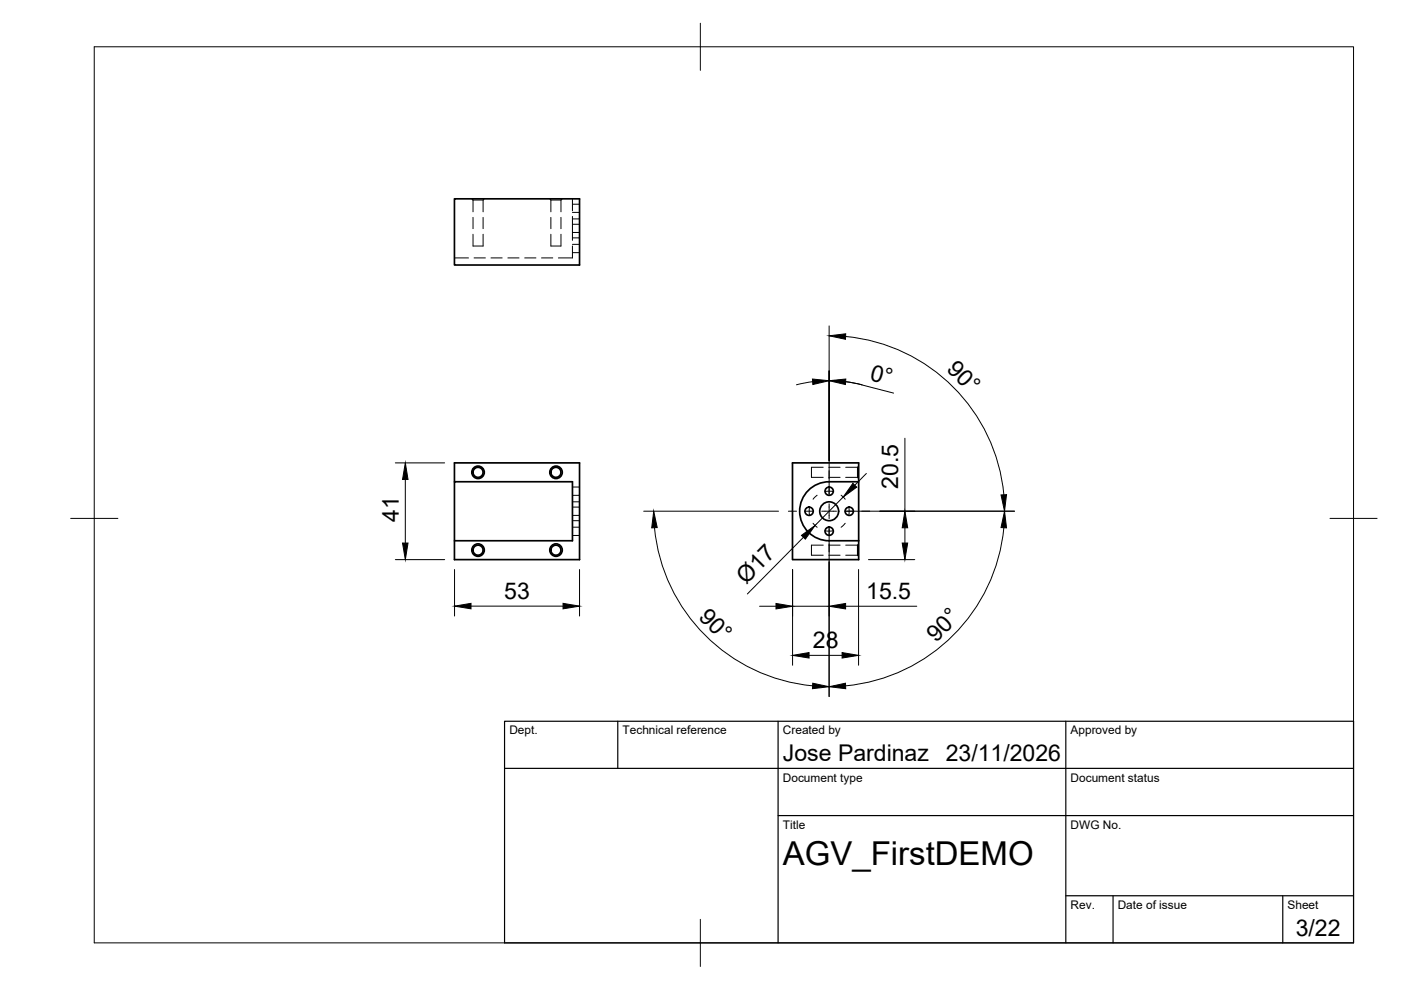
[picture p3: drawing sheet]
<svg xmlns="http://www.w3.org/2000/svg" width="297mm" height="210mm" viewBox="0 0 297 210" stroke-linecap="round" stroke-linejoin="round" font-family="sans-serif">
<!-- layer: Visible -->
<g fill="none" stroke="#000" stroke-width=".36">
<path d="M96.4 42.2h26.5v14h-26.5zM96.4 102.1h25v12.6h-25zM96.4 102.1v-4h26.5v20.6h-26.5v-4M175.8 102.1h6.3v12.6M175.8 114.7h6.3M175.8 102.1a6.3 6.3 0 0 0-6.3 6.3 6.3 6.3 0 0 0 6.3 6.3M182.1 102.1v-4h-14.1v20.6h14.1v-4"/>
<circle cx="101.3" cy="100.2" r="1.06"/>
<circle cx="101.4" cy="116.7" r="1.07"/>
<circle cx="101.4" cy="116.6" r="1.32"/>
<circle cx="101.4" cy="100.1" r="1.32"/>
<circle cx="117.9" cy="100.2" r="1.06"/>
<circle cx="117.9" cy="116.7" r="1.07"/>
<circle cx="117.9" cy="100.1" r="1.32"/>
<circle cx="117.9" cy="116.6" r="1.32"/>
<circle cx="171.5" cy="108.4" r=".88"/>
<circle cx="175.8" cy="108.4" r="2"/>
<circle cx="175.8" cy="104.1" r=".88"/>
<circle cx="175.8" cy="112.6" r=".88"/>
<circle cx="180.1" cy="108.4" r=".88"/>
</g>
<!-- layer: Hidden -->
<g fill="none" stroke="#000" stroke-width=".21">
<path d="M96.4 54.7h2.9M100 42.2l.3 .2M100.3 42.4h2.1M100.3 49.7v2.5h2.1v-2.5M100.3 42.4v2.5M100.3 46.1v2.4M100.5 54.7h2.4M102.4 42.4v2.5M102.4 46.1v2.4M102.7 42.2l-.3 .2M104.1 54.7h2.4M107.7 54.7h2.3"/>
<path d="M111.3 54.7h2.3M114.8 54.7h2.4M116.5 42.2l.3 .2M116.8 42.4h2.1M116.8 49.7v2.5h2.1v-2.5M116.8 42.4v2.5M116.8 46.1v2.4M118.9 42.4v2.5M118.9 46.1v2.4M119.2 42.2l-.3 .2M121.4 52.1v2.6h-3M121.4 45.9v5.1"/>
<path d="M121.4 42.2v2.5M121.4 46.4h1.5M121.4 50.4h1.5M121.4 45h1.5M121.4 43.3h1.5M121.4 53.6h1.5M121.4 51.8h1.5M121.4 49.3h1.5M121.4 47.6h1.5M174.5 99.1h-2.5v2.1h2.5M175.7 99.1h2.4M179.3 99.1h2.5"/>
<path d="M181.8 99.1v2.1M182.1 98.8l-.3 .3M121.4 106.4h1.5M121.4 110.4h1.5M121.4 105h1.5M121.4 103.3h1.5M121.4 109.3h1.5M121.4 107.5h1.5M121.4 113.5h1.5M121.4 111.8h1.5M174.5 115.6h-2.5v2.1h2.5M175.7 101.2h2.4"/>
<path d="M175.7 117.7h2.4M175.7 115.6h2.4M179.3 101.2h2.5l.3 .3M179.3 117.7h2.5l.3 .3M181.8 115.6v2.1zM182.1 115.3l-.3 .3h-2.5"/>
</g>
<!-- layer: BORDER -->
<path d="M20 9.9h267v190h-267zM148.5 4.9v10M15 109.9h10M282 109.9h10M148.5 194.9v10" fill="none" stroke="#000" stroke-width=".21"/>
<!-- layer: TITLEBLOCK -->
<path d="M107 152.9h180v47h-180zM131 152.9v10M165 152.9v47M226 152.9v47M107 162.9h180M165 172.9h122M226 189.9h61M236 189.9v10M272 189.9v10" fill="none" stroke="#000" stroke-width=".25"/>
<!-- layer: Smart Centers -->
<g fill="none" stroke="#000" stroke-width=".21">
<path d="M175.8 99.8v1.7M167.2 108.4h1.7M170.6 108.4h1.8M171.6 107.5v1.8M172.4 110.9l.8 .9M173.2 105l-.8 .8M174.2 108.4h3.2M175.8 103.2v1.8M175.8 106.8v3.2M175.8 111.8v1.7M175.8 115.3v1.7M176.7 104.2h-1.8"/>
<path d="M176.7 112.5h-1.8M178.3 105l.9 .8M179.2 108.4h1.7M179.2 110.9l-.9 .9M179.9 107.5l.1 1.8M182.7 108.4h1.7"/>
</g>
<!-- layer: FD_Dimensions -->
<g fill="none" stroke="#000" stroke-width=".21">
<path d="M175.8 69.1v35.6M179.3 71.3a37.2 37.2 0 0 1 33.5 33.6M83.8 98.1h10.5M172.3 80.9l-3.4 .7M175.8 80.7h.1M175.8 80.7a27.7 27.7 0 0 1 6.9 .9M179.3 80.9l3.4 .7M182.7 81.6l6.8 1.7M191.9 92.9v15.5M83.8 118.7h10.5M85.9 101.7v13.4M136.5 108.4h28.6"/>
<path d="M138.8 111.9a37.2 37.2 0 0 0 33.5 33.5M170.3 113.9l-11.8 12M175.8 112.1v35.6M178.8 105.4l-6 6M179.5 108.4h35.6M183.7 100.4l-2.5 2.5M184.1 118.7h9.9M191.9 111.9v3.2M212.8 111.9a37.2 37.2 0 0 1-33.5 33.5M96.4 120.7v9.9M99.9 128.5h19.5M122.9 120.7v9.9"/>
<path d="M161 128.5h3.5M168 128.5h7.8M168 120.7v20.3M171.5 139h7M179.3 128.5h15.1M182 120.7v20.3"/>
</g>
<g fill="#000" stroke="#000" stroke-width=".21">
<path d="M175.8 71.2l3.5-.4v1.1zM172.3 80.4l3.5 .3-3.5 .8zM175.8 80.7l3.5-.3-.1 1.1zM85.3 115.1h1.2l-.6 3.6zM85.9 98.1l.6 3.6h-1.2zM138.6 108.4l.7 3.5h-1.1zM169.9 113.5l2.9-2.1-2 2.9zM180.8 102.5l.9 .8-2.9 2.1zM191.3 115.1h1.1l-.5 3.6zM191.9 108.4l.5 3.5h-1.1zM213 108.4l.4 3.5h-1.2zM212.2 104.9h1.2l-.4 3.5z"/>
<path d="M96.4 128.5l3.5-.6v1.2zM119.4 127.9l3.5 .6-3.5 .6zM164.5 127.9l3.5 .6-3.5 .6zM168 139l3.5-.6v1.1zM178.5 138.4l3.5 .6-3.5 .5zM175.8 128.5l3.5-.6v1.2zM172.3 144.9l3.5 .7-3.5 .4zM175.8 145.6l3.5-.7v1.1z"/>
</g>
<text font-size="7" x="166" y="183.4">AGV_FirstDEMO</text>
<g font-size="4.9">
<text x="184.3" y="80.5" transform="rotate(15 184.3 80.5)">0°</text>
<text x="200.6" y="78.5" transform="rotate(45 200.6 78.5)">90°</text>
<text x="190.4" y="103.6" transform="rotate(-90 190.4 103.6)">20.5</text>
<text x="84.5" y="110.7" transform="rotate(-90 84.5 110.7)">41</text>
<text x="158.2" y="124" transform="rotate(-45 158.2 124)">Ø17</text>
<text x="106.9" y="127">53</text>
<text x="148" y="131.1" transform="rotate(45 148 131.1)">90°</text>
<text x="183.7" y="127.1">15.5</text>
<text x="172.4" y="137.5">28</text>
<text x="198.5" y="136.2" transform="rotate(-45 198.5 136.2)">90°</text>
<text x="166" y="161.4">Jose Pardinaz</text>
<text x="200.5" y="161.4">23/11/2026</text>
<text x="274.7" y="198.6">3/22</text>
</g>
<g font-size="2.5">
<text x="108" y="155.7">Dept.</text>
<text x="132" y="155.7">Technical reference</text>
<text x="166" y="155.7">Created by</text>
<text x="227" y="155.7">Approved by</text>
<text x="166" y="165.7">Document type</text>
<text x="227" y="165.7">Document status</text>
<text x="166" y="175.7">Title</text>
<text x="227" y="175.7">DWG No.</text>
<text x="227" y="192.7">Rev.</text>
<text x="237" y="192.7">Date of issue</text>
<text x="273" y="192.7">Sheet</text>
</g>
</svg>
